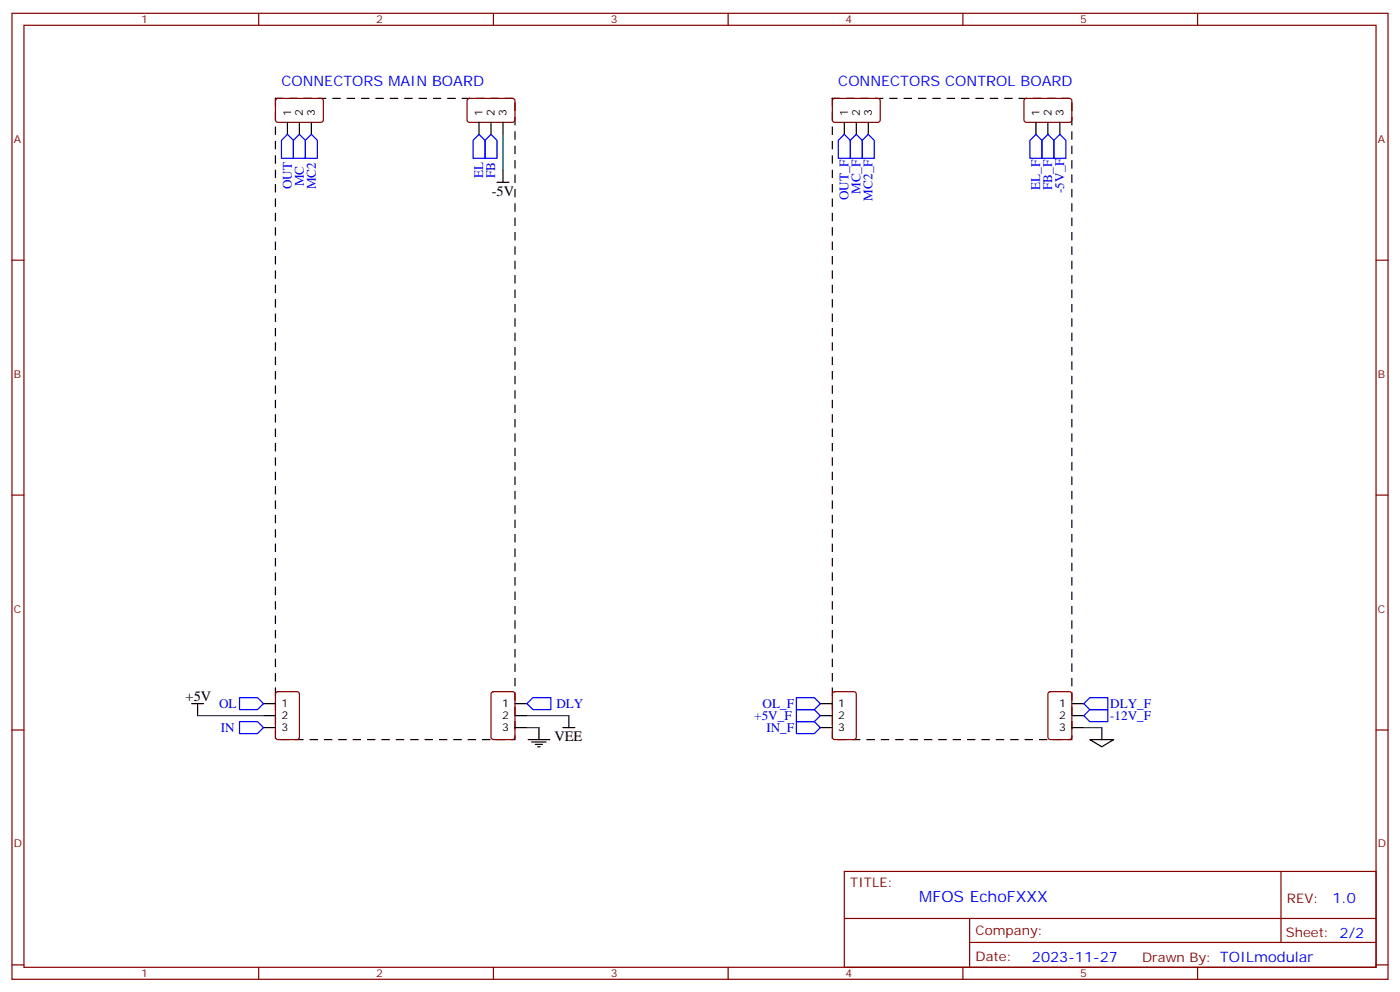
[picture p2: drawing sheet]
<svg xmlns="http://www.w3.org/2000/svg" width="412mm" height="292mm" viewBox="0 0 412 292" stroke-linecap="round" stroke-linejoin="round" font-family="sans-serif">
<g fill="none" stroke="#870000" stroke-width=".35">
<path d="M3.5 3.9h405.4v284.4h-405.4zM7.1 7.4h398.2v277.3h-398.2zM76.2 3.9v3.5M145.3 3.9v3.5M214.5 3.9v3.5M283.6 3.9v3.5M352.8 3.9v3.5M81.4 29.2l.4-.2h13l.4 .7v5.9l-.7 .4h-12.9l-.5-.7v-5.6zM137.8 29.2l.5-.2h13l.4 .7-.1 5.9-.6 .4h-13l-.4-.7v-5.6zM245.4 29.2l.5-.2h13l.4 .7-.1 5.9-.6 .4h-13l-.4-.7v-5.6zM301.9 29.2l.4-.2h13l.4 .7v5.9l-.7 .4h-12.9l-.5-.7v-5.6zM3.5 76.6h3.6"/>
<path d="M405.3 76.6h3.6M3.5 145.7h3.6M405.3 145.7h3.6M3.5 214.9h3.6M81.4 203.8l.4-.2h5.7l.6 .4 .1 13-.5 .6-5.9 .1-.6-.5-.1-12.9zM144.9 203.8l.4-.2h5.7l.6 .4 .1 13-.5 .6-5.9 .1-.6-.5-.1-12.9zM245.4 203.8l.5-.2h5.6l.7 .4v13l-.4 .6-5.9 .1-.7-.5v-12.9zM308.9 203.8l.5-.2h5.6l.7 .4v13l-.4 .6-5.9 .1-.7-.5v-12.9zM405.3 214.9h3.6M248.7 256.5h156.6v28.2h-156.6zM377.3 256.5v20.9M248.7 270.4h156.5"/>
<path d="M285.6 277.4h119.6M285.6 270.4v14.1M3.5 284h3.6M76.2 284.7v3.6M145.3 284.7v3.6M214.5 284.7v3.6M283.6 284.7v3.6M352.8 284.7v3.6M405.3 284h3.6"/>
</g>
<path d="M81.1 29h70.6v188.7h-70.6zM245.2 29h70.5v188.7h-70.5z" fill="none" stroke="#000" stroke-width=".35" stroke-dasharray="2.1 2.1"/>
<g fill="none" stroke="#000" stroke-width=".35">
<path d="M84.7 36v3.5M88.2 36v3.5M91.7 36v3.5M141.1 36v3.5M144.6 36v3.5M148.2 36v3.5M248.7 36v3.5M252.2 36v3.5M255.8 36v3.5M305.2 36v3.5M308.7 36v3.5M312.2 36v3.5"/>
<path d="M146.4 53.7h3.5M148.2 50.1v3.6M56.4 207.1h3.6M58.2 207.1v3.5M77.6 214.2h3.5M77.6 207.1h3.5M77.6 210.6h3.5M151.7 214.2h3.5M151.7 207.1h3.5M151.7 210.6h3.5M155.6 217.7h6.3M156.6 218.4h4.3"/>
<path d="M157.7 219.1h2.1M158.4 219.8h.7M158.7 214.2v3.5M165.8 214.2h3.5M167.6 210.6v3.6M241.7 214.2h3.5M241.7 207.1h3.5M241.7 210.6h3.5M315.7 214.2h3.6M315.7 207.1h3.6M315.7 210.6h3.6M321 217.7h7.1l-3.5 2.1z"/>
<path d="M324.6 214.2v3.5"/>
</g>
<g fill="none" stroke="#00f" stroke-width=".35">
<path d="M84.7 39.5l1.7 1.8v5.3h-3.5v-5.3zM91.7 39.5l1.8 1.8v5.3h-3.5v-5.3zM141.1 39.5l1.8 1.8v5.3h-3.6v-5.3zM144.6 39.5l1.8 1.8v5.3h-3.5v-5.3zM248.7 39.5l1.8 1.8v5.3h-3.6v-5.3zM252.2 39.5l1.8 1.8v5.3h-3.5v-5.3zM255.8 39.5l1.7 1.8v5.3h-3.5v-5.3zM305.2 39.5l1.7 1.8v5.3h-3.5v-5.3zM312.2 39.5l1.8 1.8v5.3h-3.6v-5.3zM86.4 41.3l1.8-1.8 1.8 1.8v5.3h-3.6zM306.9 41.3l1.8-1.8 1.7 1.8v5.3h-3.5zM70.6 205.4h5.2l1.8 1.7-1.8 1.8h-5.2z"/>
<path d="M70.6 212.4h5.2l1.8 1.8-1.8 1.7h-5.2zM155.2 207.1l1.8-1.7h5.3v3.5h-5.3zM234.6 205.4h5.3l1.8 1.7-1.8 1.8h-5.3zM234.6 212.4h5.3l1.8 1.8-1.8 1.7h-5.3zM234.6 208.9h5.3l1.8 1.7-1.8 1.8h-5.3zM319.3 207.1l1.7-1.7h5.3v3.5h-5.3zM319.3 210.6l1.7-1.7h5.3v3.5h-5.3z"/>
</g>
<path d="M148.2 39.5v10.6M58.2 210.6h19.4M155.2 210.6h12.4M155.2 214.2h3.5M319.3 214.2h5.3" fill="none" stroke="#008700" stroke-width=".35"/>
<text font-size="4.6" fill="#00f" x="270.8" y="265.5">MFOS EchoFXXX</text>
<g font-size="4.2" fill="#00f">
<text x="82.9" y="25.4">CONNECTORS MAIN BOARD</text>
<text x="246.9" y="25.4">CONNECTORS CONTROL BOARD</text>
<text x="392.5" y="265.8">1.0</text>
<text x="304" y="283.1">2023-11-27</text>
</g>
<g font-size="4.2">
<text x="144.9" y="57.6">-5V</text>
<text x="54.7" y="206.4">+5V</text>
<text x="163.3" y="218.1">VEE</text>
</g>
<g font-size="3.9" fill="#00f">
<text x="142.4" y="52.4" transform="rotate(-90 142.4 52.4)">EL</text>
<text x="145.9" y="52.4" transform="rotate(-90 145.9 52.4)">FB</text>
<text x="86" y="55.8" transform="rotate(-90 86 55.8)">OUT</text>
<text x="89.5" y="54.8" transform="rotate(-90 89.5 54.8)">MC</text>
<text x="93" y="55.8" transform="rotate(-90 93 55.8)">MC2</text>
<text x="250" y="59" transform="rotate(-90 250 59)">OUT_F</text>
<text x="253.5" y="57.1" transform="rotate(-90 253.5 57.1)">MC_F</text>
<text x="257" y="59" transform="rotate(-90 257 59)">MC2_F</text>
<text x="306.4" y="55.9" transform="rotate(-90 306.4 55.9)">EL_F</text>
<text x="310" y="55.9" transform="rotate(-90 310 55.9)">FB_F</text>
<text x="313.5" y="56.8" transform="rotate(-90 313.5 56.8)">-5V_F</text>
<text x="64.5" y="208.4">OL</text>
<text x="163.9" y="208.4">DLY</text>
<text x="224.7" y="208.4">OL_F</text>
<text x="327" y="208.4">DLY_F</text>
<text x="65" y="215.4">IN</text>
<text x="222.2" y="211.9">+5V_F</text>
<text x="225.7" y="215.4">IN_F</text>
<text x="327" y="211.9">-12V_F</text>
</g>
<g font-size="3.9" fill="#800">
<text x="250.5" y="261.1">TITLE:</text>
<text x="379.1" y="265.8">REV:</text>
<text x="287.4" y="275.3">Company:</text>
<text x="378.7" y="275.9">Sheet: 2/2</text>
<text x="287.4" y="283">Date:</text>
<text x="336.4" y="283.1">Drawn By: TOILmodular</text>
</g>
<g font-size="3.2" fill="#800">
<text x="41.6" y="6.9">1</text>
<text x="110.8" y="6.9">2</text>
<text x="179.9" y="6.9">3</text>
<text x="249.1" y="6.9">4</text>
<text x="318.2" y="6.9">5</text>
<text x="4.1" y="42">A</text>
<text x="405.9" y="42">A</text>
<text x="4.1" y="111.2">B</text>
<text x="405.9" y="111.2">B</text>
<text x="4.1" y="180.3">C</text>
<text x="405.9" y="180.3">C</text>
<text x="4.1" y="249.4">D</text>
<text x="405.9" y="249.4">D</text>
<text x="41.6" y="287.7">1</text>
<text x="110.8" y="287.7">2</text>
<text x="179.9" y="287.7">3</text>
<text x="249.1" y="287.7">4</text>
<text x="318.2" y="287.7">5</text>
</g>
<g font-size="3.2">
<text x="85.7" y="34.3" transform="rotate(-90 85.7 34.3)">1</text>
<text x="89.3" y="34.3" transform="rotate(-90 89.3 34.3)">2</text>
<text x="92.8" y="34.3" transform="rotate(-90 92.8 34.3)">3</text>
<text x="142.2" y="34.3" transform="rotate(-90 142.2 34.3)">1</text>
<text x="145.7" y="34.3" transform="rotate(-90 145.7 34.3)">2</text>
<text x="149.2" y="34.3" transform="rotate(-90 149.2 34.3)">3</text>
<text x="249.8" y="34.3" transform="rotate(-90 249.8 34.3)">1</text>
<text x="253.3" y="34.3" transform="rotate(-90 253.3 34.3)">2</text>
<text x="256.8" y="34.3" transform="rotate(-90 256.8 34.3)">3</text>
<text x="306.2" y="34.3" transform="rotate(-90 306.2 34.3)">1</text>
<text x="309.7" y="34.3" transform="rotate(-90 309.7 34.3)">2</text>
<text x="313.3" y="34.3" transform="rotate(-90 313.3 34.3)">3</text>
<text x="82.9" y="208.2">1</text>
<text x="147.9" y="208.2">1</text>
<text x="246.9" y="208.2">1</text>
<text x="312" y="208.2">1</text>
<text x="82.9" y="215.2">3</text>
<text x="82.9" y="211.7">2</text>
<text x="147.9" y="215.2">3</text>
<text x="147.9" y="211.7">2</text>
<text x="246.9" y="215.2">3</text>
<text x="246.9" y="211.7">2</text>
<text x="312" y="215.2">3</text>
<text x="312" y="211.7">2</text>
</g>
</svg>
